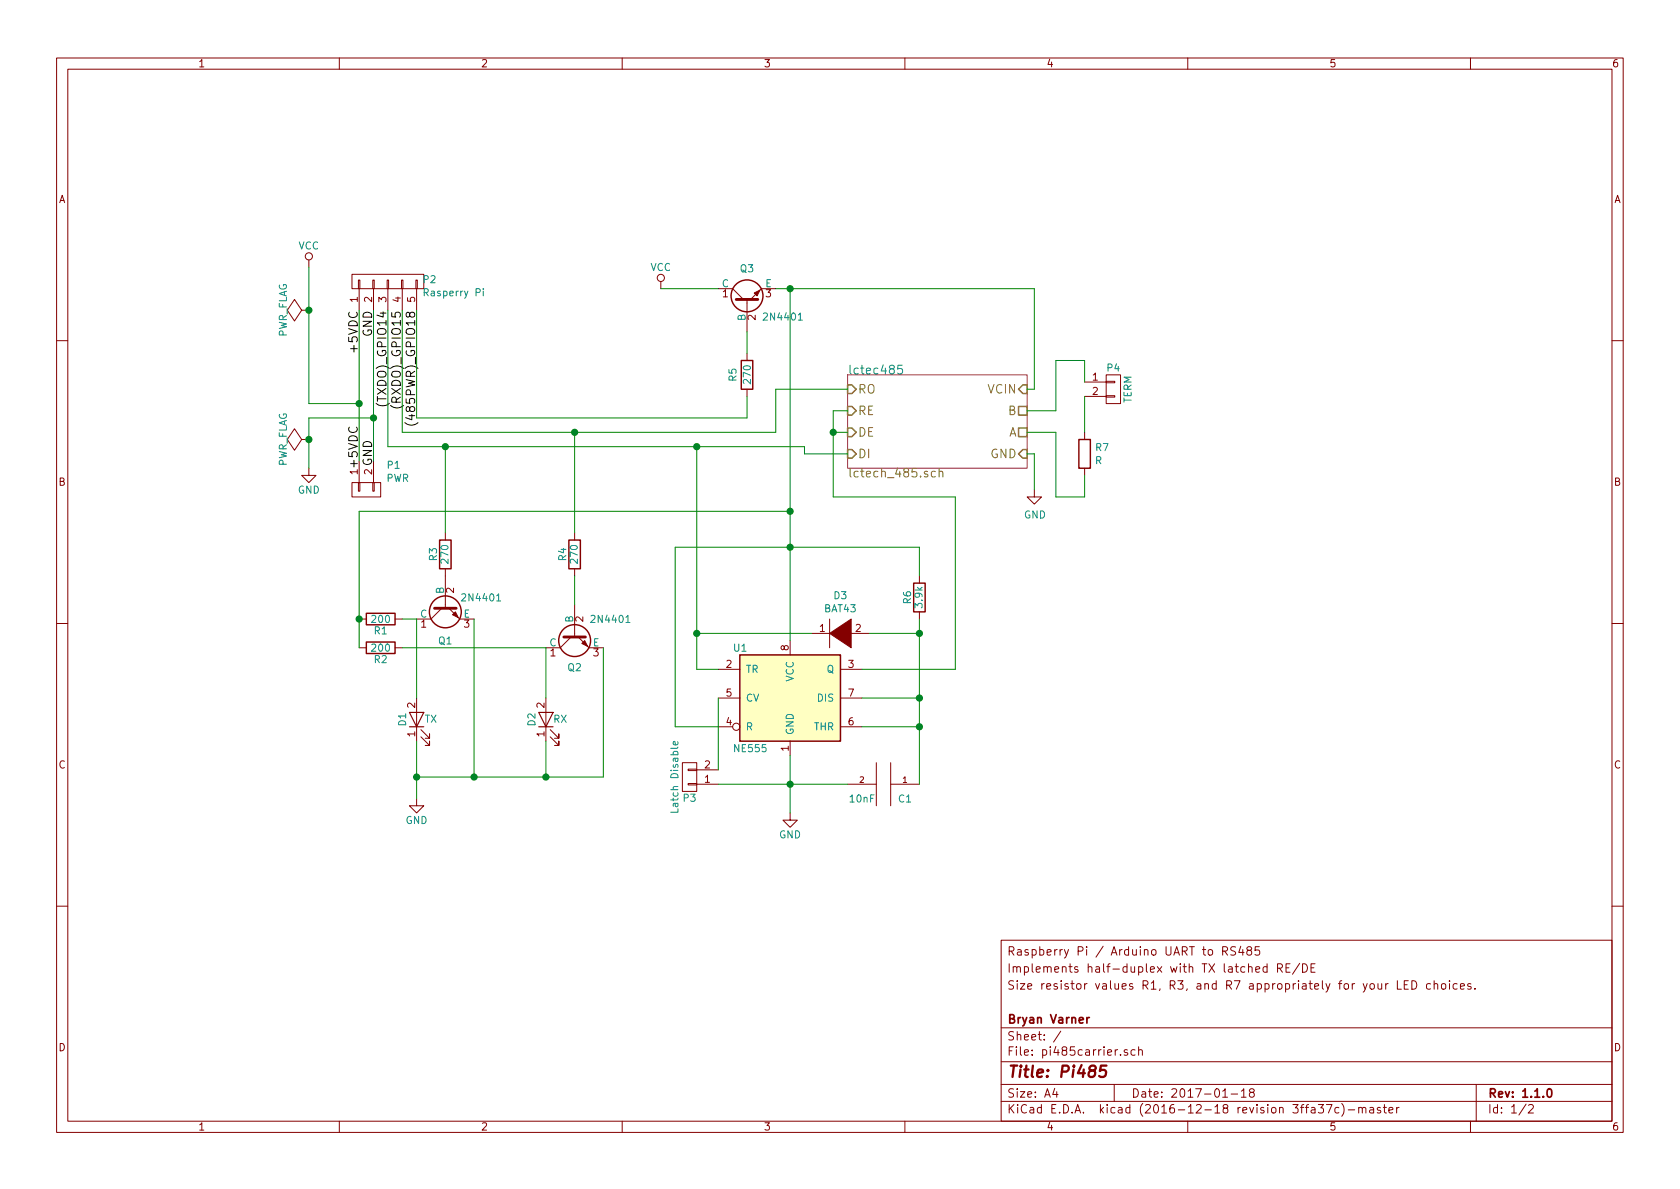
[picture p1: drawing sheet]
EESchema Schematic File Version 2
LIBS:power
LIBS:device
LIBS:transistors
LIBS:conn
LIBS:linear
LIBS:regul
LIBS:74xx
LIBS:cmos4000
LIBS:adc-dac
LIBS:memory
LIBS:xilinx
LIBS:microcontrollers
LIBS:dsp
LIBS:microchip
LIBS:analog_switches
LIBS:motorola
LIBS:texas
LIBS:intel
LIBS:audio
LIBS:interface
LIBS:digital-audio
LIBS:philips
LIBS:display
LIBS:cypress
LIBS:siliconi
LIBS:opto
LIBS:atmel
LIBS:contrib
LIBS:valves
LIBS:pi485carrier-cache
EELAYER 26 0
EELAYER END
$Descr A4 11693 8268
encoding utf-8
Sheet 1 2
Title "Pi485"
Date "2017-01-18"
Rev "1.1.0"
Comp "Bryan Varner"
Comment1 ""
Comment2 "Size resistor values R1, R3, and R7 appropriately for your LED choices."
Comment3 "Implements half-duplex with TX latched RE/DE"
Comment4 "Raspberry Pi / Arduino UART to RS485"
$EndDescr
$Sheet
S 5900 2600 1250 650 
U 58816C1D
F0 "lctec485" 60
F1 "lctech_485.sch" 60
F2 "VCIN" I R 7150 2700 60 
F3 "RO" I L 5900 2700 60 
F4 "RE" I L 5900 2850 60 
F5 "DE" I L 5900 3000 60 
F6 "DI" I L 5900 3150 60 
F7 "GND" I R 7150 3150 60 
F8 "A" U R 7150 3000 60 
F9 "B" U R 7150 2850 60 
$EndSheet
$Comp
L GND #PWR01
U 1 1
P 2150 3250
F 0 "#PWR01" H 2150 3000 50  0001 C CNN
F 1 "GND" H 2150 3100 50  0000 C CNN
F 2 "" H 2150 3250 50  0000 C CNN
F 3 "" H 2150 3250 50  0000 C CNN
	1    2150 3250
	1    0    0    -1  
$EndComp
$Comp
L PWR_FLAG #FLG02
U 1 1
P 2150 2150
F 0 "#FLG02" H 2150 2245 50  0001 C CNN
F 1 "PWR_FLAG" H 2150 2330 50  0000 C CNN
F 2 "" H 2150 2150 50  0000 C CNN
F 3 "" H 2150 2150 50  0000 C CNN
	1    2150 2150
	0    -1   -1   0   
$EndComp
$Comp
L PWR_FLAG #FLG03
U 1 1
P 2150 3050
F 0 "#FLG03" H 2150 3145 50  0001 C CNN
F 1 "PWR_FLAG" H 2150 3230 50  0000 C CNN
F 2 "" H 2150 3050 50  0000 C CNN
F 3 "" H 2150 3050 50  0000 C CNN
	1    2150 3050
	0    -1   -1   0   
$EndComp
$Comp
L VCC #PWR04
U 1 1
P 2150 1850
F 0 "#PWR04" H 2150 1700 50  0001 C CNN
F 1 "VCC" H 2150 2000 50  0000 C CNN
F 2 "" H 2150 1850 50  0000 C CNN
F 3 "" H 2150 1850 50  0000 C CNN
	1    2150 1850
	1    0    0    -1  
$EndComp
$Comp
L GND #PWR05
U 1 1
P 2900 5550
F 0 "#PWR05" H 2900 5300 50  0001 C CNN
F 1 "GND" H 2900 5400 50  0000 C CNN
F 2 "" H 2900 5550 50  0000 C CNN
F 3 "" H 2900 5550 50  0000 C CNN
	1    2900 5550
	1    0    0    -1  
$EndComp
$Comp
L NE555 U1
U 1 1
P 5500 4850
F 0 "U1" H 5100 5200 50  0000 L CNN
F 1 "NE555" H 5100 4500 50  0000 L CNN
F 2 "Housings_DIP:DIP-8_W7.62mm_LongPads" H 6350 4500 50  0001 C CNN
F 3 "" H 5500 4850 50  0000 C CNN
	1    5500 4850
	1    0    0    -1  
$EndComp
$Comp
L R R6
U 1 1
P 6400 4150
F 0 "R6" V 6480 4150 50  0000 C CNN
F 1 "3.9k" V 6400 4150 50  0000 C CNN
F 2 "Resistors_THT:Resistor_Horizontal_RM10mm" H 5500 4150 50  0001 C CNN
F 3 "" H 6400 4150 50  0000 C CNN
	1    6400 4150
	-1   0    0    1   
$EndComp
$Comp
L CAP C1
U 1 1
P 6150 5450
F 0 "C1" V 6250 5600 50  0000 C CNN
F 1 "10nF" V 6250 5300 50  0000 C CNN
F 2 "Capacitors_THT:C_Rect_L7_W2.5_P5" V 6350 5150 50  0001 C CNN
F 3 "" H 6150 5450 50  0000 C CNN
	1    6150 5450
	0    1    1    0   
$EndComp
$Comp
L GND #PWR06
U 1 1
P 5500 5650
F 0 "#PWR06" H 5500 5400 50  0001 C CNN
F 1 "GND" H 5500 5500 50  0000 C CNN
F 2 "" H 5500 5650 50  0000 C CNN
F 3 "" H 5500 5650 50  0000 C CNN
	1    5500 5650
	1    0    0    -1  
$EndComp
$Comp
L VCC #PWR07
U 1 1
P 4600 2000
F 0 "#PWR07" H 4600 1850 50  0001 C CNN
F 1 "VCC" H 4600 2150 50  0000 C CNN
F 2 "" H 4600 2000 50  0000 C CNN
F 3 "" H 4600 2000 50  0000 C CNN
	1    4600 2000
	1    0    0    -1  
$EndComp
Text Label 2800 2150 3    60   ~ 0
(RXDO)_GPIO15
Text Label 2700 2150 3    60   ~ 0
(TXDO)_GPIO14
Text Label 2500 2150 3    60   ~ 0
+5VDC
Text Label 2600 2150 3    60   ~ 0
GND
Text Label 2500 2950 3    60   ~ 0
+5VDC
Text Label 2600 3050 3    60   ~ 0
GND
$Comp
L CONN_01X05 P2
U 1 1
P 2700 1950
F 0 "P2" V 2710 1712 50  0000 R CNN
F 1 "Rasperry Pi" V 2619 1712 50  0000 R CNN
F 2 "Pin_Headers:Pin_Header_Straight_1x05" V 2528 1712 50  0001 R CNN
F 3 "" H 2700 1950 50  0000 C CNN
	1    2700 1950
	0    -1   -1   0   
$EndComp
$Comp
L CONN_01X02 P1
U 1 1
P 2550 3400
F 0 "P1" V 2377 3262 50  0000 R CNN
F 1 "PWR" V 2468 3262 50  0000 R CNN
F 2 "Pin_Headers:Pin_Header_Straight_1x02" V 2559 3262 50  0001 R CNN
F 3 "" H 2550 3400 50  0000 C CNN
	1    2550 3400
	0    -1   1    0   
$EndComp
$Comp
L BC413 Q1
U 1 1
P 3100 4200
F 0 "Q1" V 3350 4200 50  0000 C CNN
F 1 "2N4401" V 3050 3950 50  0000 C CNN
F 2 "TO_SOT_Packages_THT:TO-92_Inline_Wide" V 3518 4200 50  0001 C CIN
F 3 "" H 3100 4200 50  0000 L CNN
	1    3100 4200
	0    -1   1    0   
$EndComp
$Comp
L BC413 Q2
U 1 1
P 4000 4400
F 0 "Q2" V 4236 4400 50  0000 C CNN
F 1 "2N4401" V 3900 4150 50  0000 C CNN
F 2 "TO_SOT_Packages_THT:TO-92_Inline_Wide" V 4418 4400 50  0001 C CIN
F 3 "" H 4000 4400 50  0000 L CNN
	1    4000 4400
	0    -1   1    0   
$EndComp
$Comp
L LED D1
U 1 1
P 2900 5000
F 0 "D1" H 2900 5100 50  0000 C CNN
F 1 "TX" V 2900 4900 50  0000 C CNN
F 2 "LEDs:LED-3MM" H 2850 4800 50  0001 C CNN
F 3 "" H 2900 5000 50  0000 C CNN
	1    2900 5000
	0    -1   -1   0   
$EndComp
$Comp
L LED D2
U 1 1
P 3800 5000
F 0 "D2" H 3800 5100 50  0000 C CNN
F 1 "RX" V 3800 4900 50  0000 C CNN
F 2 "LEDs:LED-3MM" H 3750 4800 50  0001 C CNN
F 3 "" H 3800 5000 50  0000 C CNN
	1    3800 5000
	0    -1   -1   0   
$EndComp
$Comp
L R R2
U 1 1
P 2650 4500
F 0 "R2" V 2730 4500 50  0000 C CNN
F 1 "200" V 2650 4500 50  0000 C CNN
F 2 "Resistors_THT:Resistor_Horizontal_RM10mm" V 2800 3800 50  0001 C CNN
F 3 "" H 2650 4500 50  0000 C CNN
	1    2650 4500
	0    1    1    0   
$EndComp
$Comp
L R R1
U 1 1
P 2650 4300
F 0 "R1" V 2730 4300 50  0000 C CNN
F 1 "200" V 2650 4300 50  0000 C CNN
F 2 "Resistors_THT:Resistor_Horizontal_RM10mm" V 2800 3600 50  0001 C CNN
F 3 "" H 2650 4300 50  0000 C CNN
	1    2650 4300
	0    1    1    0   
$EndComp
$Comp
L R R3
U 1 1
P 3100 3850
F 0 "R3" V 3180 3850 50  0000 C CNN
F 1 "270" V 3100 3850 50  0000 C CNN
F 2 "Resistors_THT:Resistor_Horizontal_RM10mm" V 3250 3150 50  0001 C CNN
F 3 "" H 3100 3850 50  0000 C CNN
	1    3100 3850
	-1   0    0    1   
$EndComp
$Comp
L R R4
U 1 1
P 4000 3850
F 0 "R4" V 4080 3850 50  0000 C CNN
F 1 "270" V 4000 3850 50  0000 C CNN
F 2 "Resistors_THT:Resistor_Horizontal_RM10mm" V 4150 3150 50  0001 C CNN
F 3 "" H 4000 3850 50  0000 C CNN
	1    4000 3850
	-1   0    0    1   
$EndComp
$Comp
L DIODE D3
U 1 1
P 5850 4400
F 0 "D3" H 5850 4665 50  0000 C CNN
F 1 "BAT43" H 5850 4574 50  0000 C CNN
F 2 "Diodes_THT:Diode_DO-35_SOD27_Horizontal_RM10" H 5850 4573 50  0001 C CNN
F 3 "" H 5850 4400 50  0000 C CNN
	1    5850 4400
	1    0    0    -1  
$EndComp
$Comp
L CONN_01X02 P3
U 1 1
P 4800 5400
F 0 "P3" H 4800 5550 50  0000 C CNN
F 1 "Latch Disable" V 4900 5400 50  0000 C CNN
F 2 "Pin_Headers:Pin_Header_Straight_1x02" H 5450 5650 50  0001 C CNN
F 3 "" H 4800 5400 50  0000 C CNN
	1    4800 5400
	-1   0    0    1   
$EndComp
$Comp
L R R5
U 1 1
P 5200 2600
F 0 "R5" V 5100 2600 50  0000 C CNN
F 1 "270" V 5200 2600 50  0000 C CNN
F 2 "Resistors_THT:Resistor_Horizontal_RM10mm" V 5350 1900 50  0001 C CNN
F 3 "" H 5200 2600 50  0000 C CNN
	1    5200 2600
	1    0    0    -1  
$EndComp
$Comp
L BC413 Q3
U 1 1
P 5200 2100
F 0 "Q3" V 5436 2100 50  0000 C CNN
F 1 "2N4401" V 5100 1850 50  0000 C CNN
F 2 "TO_SOT_Packages_THT:TO-92_Inline_Wide" V 5618 2100 50  0001 C CIN
F 3 "" H 5200 2100 50  0000 L CNN
	1    5200 2100
	0    -1   -1   0   
$EndComp
Text Label 2900 2150 3    60   ~ 0
(485PWR)_GPIO18
$Comp
L GND #PWR08
U 1 1
P 7200 3400
F 0 "#PWR08" H 7200 3150 50  0001 C CNN
F 1 "GND" H 7205 3227 50  0000 C CNN
F 2 "" H 7200 3400 50  0000 C CNN
F 3 "" H 7200 3400 50  0000 C CNN
	1    7200 3400
	1    0    0    -1  
$EndComp
$Comp
L R R7
U 1 1
P 7550 3150
F 0 "R7" H 7620 3196 50  0000 L CNN
F 1 "R" H 7620 3105 50  0000 L CNN
F 2 "Resistors_THT:Resistor_Horizontal_RM10mm" V 7480 3150 50  0001 C CNN
F 3 "" H 7550 3150 50  0000 C CNN
	1    7550 3150
	1    0    0    -1  
$EndComp
$Comp
L CONN_01X02 P4
U 1 1
P 7750 2700
F 0 "P4" H 7750 2850 50  0000 C CNN
F 1 "TERM" V 7850 2700 50  0000 C CNN
F 2 "Pin_Headers:Pin_Header_Straight_1x02" H 8400 2950 50  0001 C CNN
F 3 "" H 7750 2700 50  0000 C CNN
	1    7750 2700
	1    0    0    -1  
$EndComp
Connection ~ 2150 2150
Wire Wire Line
	2600 2150 2600 3200
Wire Wire Line
	2600 2900 2150 2900
Wire Wire Line
	5500 2000 5500 4450
Wire Wire Line
	6400 4300 6400 5450
Wire Wire Line
	6400 4850 6000 4850
Wire Wire Line
	6400 5050 6000 5050
Connection ~ 6400 4850
Wire Wire Line
	5000 5450 5900 5450
Wire Wire Line
	5500 5250 5500 5650
Connection ~ 5500 5450
Wire Wire Line
	5000 5050 4700 5050
Wire Wire Line
	4700 5050 4700 3800
Connection ~ 5500 3800
Wire Wire Line
	2150 2800 2500 2800
Wire Wire Line
	2500 2150 2500 3200
Wire Wire Line
	2150 1850 2150 2800
Wire Wire Line
	2150 2900 2150 3250
Connection ~ 2150 3050
Wire Wire Line
	2700 2150 2700 3100
Wire Wire Line
	4850 3100 4850 4650
Connection ~ 6400 4400
Wire Wire Line
	2800 3000 2800 2150
Wire Wire Line
	4850 4650 5000 4650
Connection ~ 4850 3100
Connection ~ 4850 4400
Wire Wire Line
	6650 4650 6000 4650
Connection ~ 2500 2800
Connection ~ 2600 2900
Wire Wire Line
	4700 3800 6400 3800
Wire Wire Line
	6400 3800 6400 4000
Wire Wire Line
	5650 4400 4850 4400
Wire Wire Line
	2900 4300 2900 4850
Wire Wire Line
	2900 5150 2900 5550
Wire Wire Line
	2800 4300 2900 4300
Wire Wire Line
	2500 3550 2500 4500
Wire Wire Line
	2800 4500 3800 4500
Connection ~ 2900 5400
Wire Wire Line
	3300 4300 3300 5400
Connection ~ 3300 5400
Wire Wire Line
	3800 5400 3800 5150
Wire Wire Line
	3800 4500 3800 4850
Wire Wire Line
	4200 5400 4200 4500
Connection ~ 3800 5400
Connection ~ 2500 4300
Wire Wire Line
	3100 3700 3100 3100
Connection ~ 3100 3100
Wire Wire Line
	4000 4200 4000 4000
Wire Wire Line
	4000 3700 4000 3000
Connection ~ 4000 3000
Wire Wire Line
	6050 4400 6400 4400
Connection ~ 6400 5050
Wire Wire Line
	5000 5350 5000 4850
Wire Wire Line
	2900 2150 2900 2900
Wire Wire Line
	2900 2900 5200 2900
Wire Wire Line
	5200 2900 5200 2750
Wire Wire Line
	2900 5400 4200 5400
Wire Wire Line
	4600 2000 5000 2000
Wire Wire Line
	5200 2300 5200 2450
Connection ~ 5500 3550
Wire Wire Line
	2500 3550 5500 3550
Wire Wire Line
	2800 3000 5400 3000
Wire Wire Line
	2700 3100 5600 3100
Wire Wire Line
	7200 2000 7200 2700
Wire Wire Line
	7200 2700 7150 2700
Connection ~ 5500 2000
Wire Wire Line
	7150 2850 7350 2850
Wire Wire Line
	7350 2850 7350 2500
Wire Wire Line
	7350 2500 7550 2500
Wire Wire Line
	7150 3000 7350 3000
Wire Wire Line
	7350 3000 7350 3450
Wire Wire Line
	7350 3450 7550 3450
Wire Wire Line
	7150 3150 7200 3150
Wire Wire Line
	7200 3150 7200 3400
Wire Wire Line
	5400 3000 5400 2700
Wire Wire Line
	5400 2700 5900 2700
Wire Wire Line
	5600 3100 5600 3150
Wire Wire Line
	5600 3150 5900 3150
Wire Wire Line
	6650 4650 6650 3450
Wire Wire Line
	6650 3450 5800 3450
Wire Wire Line
	5800 3450 5800 2850
Wire Wire Line
	5800 3000 5900 3000
Wire Wire Line
	5800 2850 5900 2850
Connection ~ 5800 3000
Wire Wire Line
	7550 3450 7550 3300
Wire Wire Line
	7550 3000 7550 2750
Wire Wire Line
	7550 2500 7550 2650
Wire Wire Line
	5400 2000 7200 2000
$EndSCHEMATC
